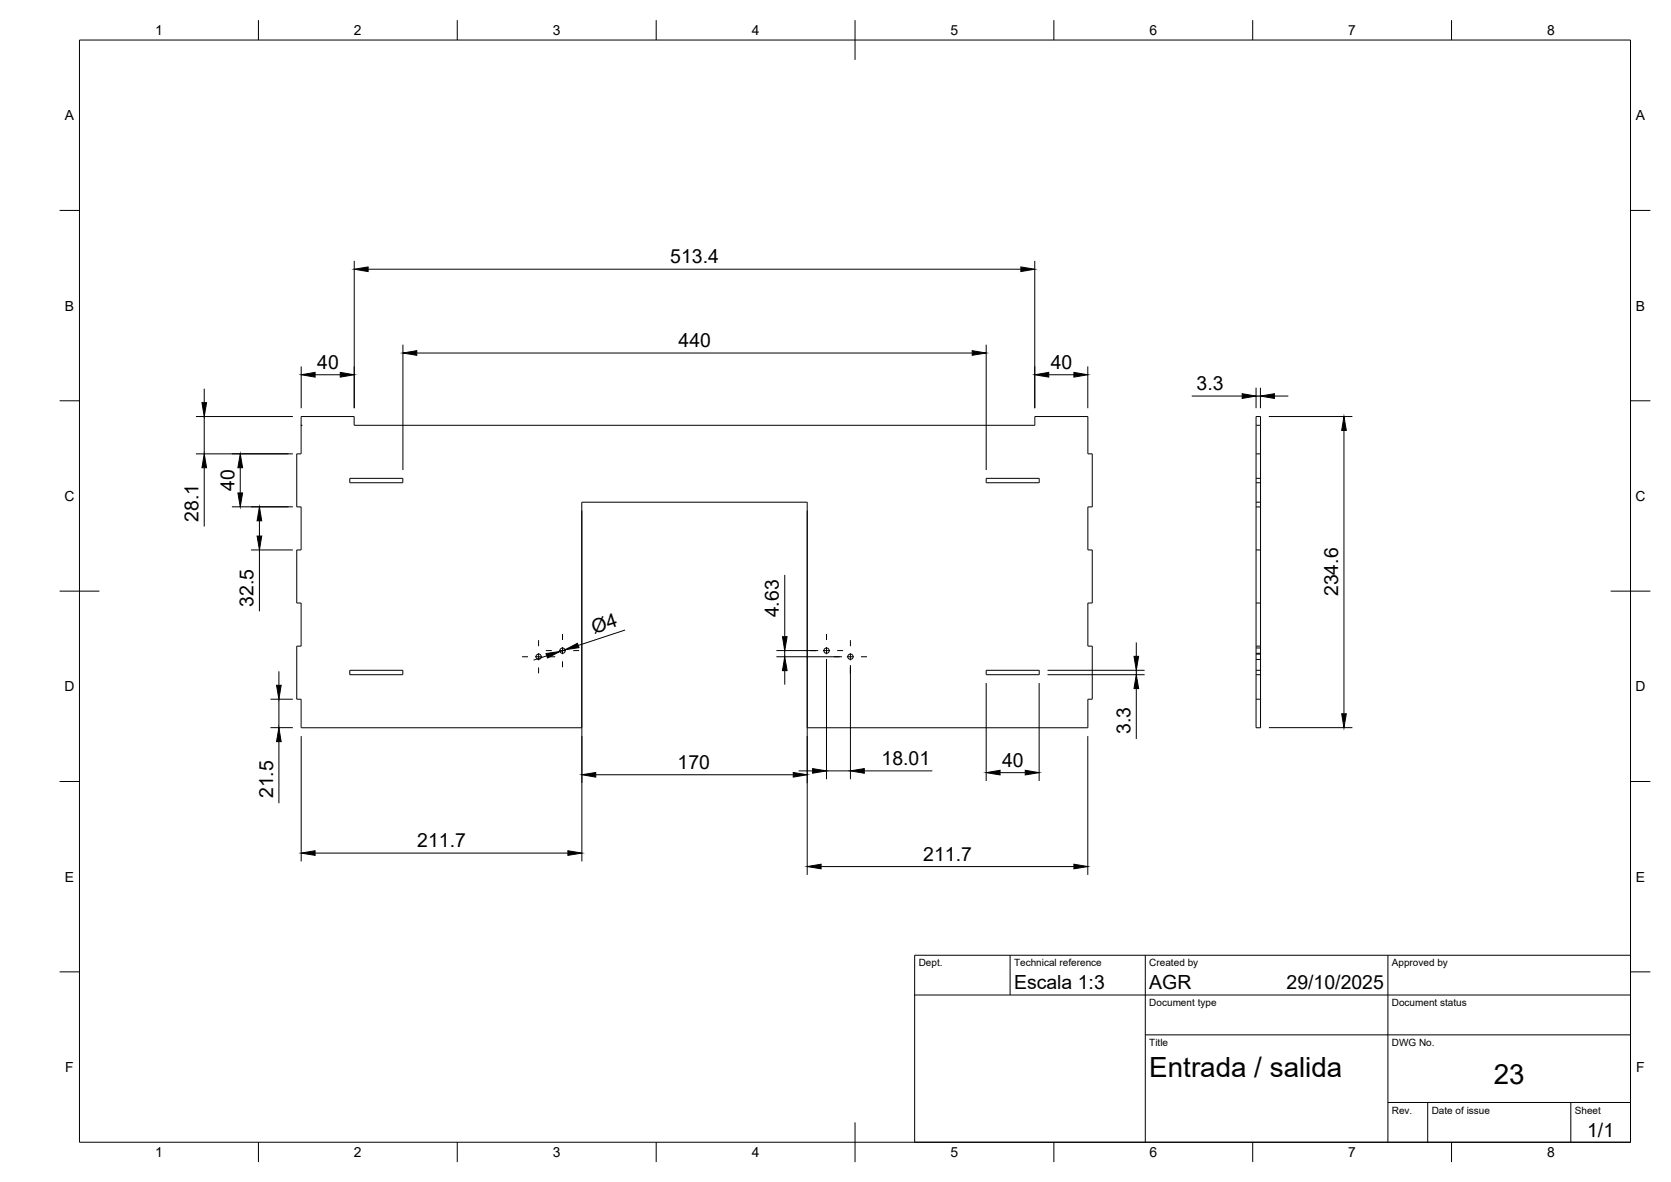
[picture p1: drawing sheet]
<svg xmlns="http://www.w3.org/2000/svg" width="420mm" height="297mm" viewBox="0 0 420 297" stroke-linecap="round" stroke-linejoin="round" font-family="sans-serif">
<!-- layer: Visible -->
<g fill="none" stroke="#000" stroke-width=".25">
<path d="M75.7 106.9h.1M75.7 104.7h13.3v2.2h171.2v-2.2h13.3v9.4h1.1v13.3h-1.1v10.8h1.1v13.3h-1.1v10.9h1.1v13.3h-1.1v7.2h-70.5v-56.7h-56.7v56.7h-70.6v-7.2h-1.1v-13.3h1.1v-10.9h-1.1v-13.3h1.1v-10.8h-1.1v-13.3h1.1zM315.8 114.1h1.1M315.8 104.7h1.1v78.2h-1.1zM315.8 106.9h1.1M87.9 120.2h13.4v1.1h-13.4zM248 120.2h13.3v1.1h-13.3zM315.8 138.2h1.1M315.8 127.4h1.1M315.8 151.5h1.1M87.9 168.5h13.4v1.1h-13.4zM248 168.5h13.3v1.1h-13.3z"/>
<path d="M315.8 162.4h1.1M315.8 175.7h1.1"/>
<circle cx="135.4" cy="165" r=".67"/>
<circle cx="141.4" cy="163.5" r=".67"/>
<circle cx="207.8" cy="163.5" r=".67"/>
<circle cx="213.8" cy="165" r=".67"/>
</g>
<!-- layer: Hidden -->
<path d="M315.8 120.2h1.1M315.8 121.3h1.1M315.8 126.2h1.1M315.8 168.5h1.1M315.8 169.6h1.1M315.8 164.4h1.1M315.8 165.7h1.1M315.8 162.8h1.1M315.8 164.2h1.1" fill="none" stroke="#000" stroke-width=".25"/>
<!-- layer: BORDER -->
<g fill="none" stroke="#000" stroke-width=".25">
<path d="M20 10.1h390v276.9h-390zM65 5.1v5M115 5.1v5M165 5.1v5M215 5.1v10M265 5.1v5M315 5.1v5M365 5.1v5M15 52.9h5M410 52.9h5M15 100.7h5M410 100.7h5"/>
<path d="M15 148.6h10M405 148.6h10M15 196.4h5M410 196.4h5M15 244.2h5M410 244.2h5M65 287v5M115 287v5M165 287v5M215 282.1v9.9M265 287v5M315 287v5"/>
<path d="M365 287v5"/>
</g>
<!-- layer: TITLEBLOCK -->
<path d="M230 240.1h180v46.9h-180zM230 250h180M254 240.1v9.9M288 240.1v46.9M349 240.1v46.9M288 260.1h122M349 277.1h61M359 277.1v9.9M395 277.1v9.9" fill="none" stroke="#000" stroke-width=".25"/>
<!-- layer: Smart Centers -->
<g fill="none" stroke="#000" stroke-width=".25">
<path d="M141.4 159.3v1.5M207.8 159.3v1.5M131.3 165h1.5M134.5 165h1.8M135.4 160.9v1.5M135.4 164.2v1.7M135.4 167.7v1.5M137.3 163.5h1.4M138.1 165h1.5M140.5 163.5h1.8M141.4 162.6v1.8M141.4 166.2v1.5"/>
<path d="M144.1 163.5h1.5M203.6 163.5h1.5M206.9 163.5h1.8M207.8 162.6v1.8M207.8 166.2v1.5M209.7 165h1.4M210.5 163.5h1.5M212.9 165h1.8M213.8 160.9v1.5M213.8 164.2v1.7M213.8 167.7v1.5M216.5 165h1.5"/>
</g>
<!-- layer: FD_Dimensions -->
<g fill="none" stroke="#000" stroke-width=".25">
<path d="M89.1 65.6v37M92.6 67.7h164.1M260.2 65.6v37M51.4 97.7v3.5M75.7 92.1v10.5M79.2 94.2h6.4M101.3 86.6v31.5M104.8 88.7h139.7M248 86.6v31.5M263.7 94.2h6.3M273.5 92.1v10.5M299.7 99.5h12.6"/>
<path d="M315.8 97.4v5.2M315.8 99.5h1.1M316.9 97.4v5.2M320.4 99.5h3.5M49.3 114.1h24.3M49.3 104.7h24.3M51.4 104.7v9.4M51.4 117.5v14.8M60.4 117.5v6.4M319 104.7h21M337.9 108.2v71.2M58.3 127.4h15.3"/>
<path d="M63.1 138.2h10.5M65.2 130.9v3.8M65.2 138.2v15.4M146.3 128.3v88.2M203 128.3v91.6M157.2 158.3l-11.8 3.9M197.3 144.5v15.5M68 175.7h5.6M70.1 168.7v3.5M70.1 175.7v7.2M137.5 164.8l-3.3 1.1M142.1 163.3l-1.3 .4"/>
<path d="M195.2 165h16.5M195.2 163.5h10.5M197.3 163.5v1.5M197.3 168.5v3.5M207.8 165.6v30.2M213.8 167.1v28.7M248 171.6v24.7M261.3 171.6v24.7M263.4 168.5h24.4M263.4 169.6h24.4M285.7 161.4v3.5M285.7 168.5v1.1"/>
<path d="M285.7 173v12.7M68 182.9h5.6M70.1 186.4v15.5M75.7 185v31.5M149.8 194.7h49.7M200.8 193.7h3.5M207.8 193.7h6M217.3 193.7h17.1M251.5 194.2h6.3M273.5 185v34.9M319 182.9h21M79.2 214.4h63.6"/>
<path d="M206.5 217.8h63.5"/>
</g>
<g fill="#000" stroke="#000" stroke-width=".25">
<path d="M89.1 67.7l3.5-.6v1.1zM256.7 67.1l3.5 .6-3.5 .5zM75.7 94.2l3.5-.6v1.2zM85.6 93.6l3.5 .6-3.5 .6zM101.3 88.7l3.5-.6v1.2zM244.5 88.1l3.5 .6-3.5 .6zM260.2 94.2l3.5-.6v1.2zM270 93.6l3.5 .6-3.5 .6zM312.3 98.9l3.5 .6-3.5 .6zM316.9 99.5l3.5-.6v1.2zM50.8 101.2h1.1l-.5 3.5zM51.4 114.1l.5 3.4h-1.1z"/>
<path d="M60.4 114.1l.6 3.4h-1.2zM337.9 104.7l.6 3.5h-1.1zM59.8 123.9h1.2l-.6 3.5zM65.2 127.4l.6 3.5h-1.2zM64.6 134.7h1.2l-.6 3.5zM69.5 172.2h1.2l-.6 3.5zM137.3 164.2l3.5-.5-3.1 1.7zM142.1 163.3l3.1-1.6 .4 1.1zM197.3 165l.6 3.5h-1.2zM196.7 160h1.2l-.6 3.5zM285.1 164.9h1.2l-.6 3.6zM285.7 169.6l.6 3.4h-1.2z"/>
<path d="M337.4 179.4h1.1l-.6 3.5zM70.1 182.9l.6 3.5h-1.2zM146.3 194.7l3.5-.6v1.2zM199.5 194.1l3.5 .6-3.5 .6zM204.3 193.2l3.5 .5-3.5 .6zM213.8 193.7l3.5-.5v1.1zM248 194.2l3.5-.6v1.1zM257.8 193.6l3.5 .6-3.5 .5zM75.7 214.4l3.5-.6v1.2zM142.8 213.8l3.5 .6-3.5 .6zM203 217.8l3.5-.6v1.1zM270 217.2l3.5 .6-3.5 .5z"/>
</g>
<g font-size="7">
<text x="289" y="270.6">Entrada / salida</text>
<text x="375.6" y="272.3">23</text>
</g>
<g font-size="4.9">
<text x="168.5" y="66.2">513.4</text>
<text x="170.6" y="87.3">440</text>
<text x="79.8" y="92.7">40</text>
<text x="264.2" y="92.7">40</text>
<text x="300.9" y="98.1">3.3</text>
<text x="58.9" y="123.3" transform="rotate(-90 58.9 123.3)">40</text>
<text x="49.9" y="131.1" transform="rotate(-90 49.9 131.1)">28.1</text>
<text x="336.5" y="149.8" transform="rotate(-90 336.5 149.8)">234.6</text>
<text x="63.8" y="152.4" transform="rotate(-90 63.8 152.4)">32.5</text>
<text x="195.9" y="155.2" transform="rotate(-90 195.9 155.2)">4.63</text>
<text x="149.4" y="159.3" transform="rotate(-18 149.4 159.3)">Ø4</text>
<text x="284.2" y="184.5" transform="rotate(-90 284.2 184.5)">3.3</text>
<text x="170.4" y="193.2">170</text>
<text x="221.7" y="192.3">18.01</text>
<text x="252" y="192.7">40</text>
<text x="68.7" y="200.6" transform="rotate(-90 68.7 200.6)">21.5</text>
<text x="104.9" y="213">211.7</text>
<text x="232.2" y="216.4">211.7</text>
<text x="255" y="248.5">Escala 1:3</text>
<text x="289" y="248.5">AGR</text>
<text x="323.5" y="248.5">29/10/2025</text>
<text x="399.1" y="285.7">1/1</text>
</g>
<g font-size="3.5">
<text x="39" y="8.8">1</text>
<text x="89" y="8.8">2</text>
<text x="139" y="8.8">3</text>
<text x="189" y="8.8">4</text>
<text x="239" y="8.8">5</text>
<text x="289" y="8.8">6</text>
<text x="339" y="8.8">7</text>
<text x="389" y="8.8">8</text>
<text x="16.3" y="30.2">A</text>
<text x="411.3" y="30.2">A</text>
<text x="16.3" y="78">B</text>
<text x="411.3" y="78">B</text>
<text x="16.2" y="125.9">C</text>
<text x="411.2" y="125.9">C</text>
<text x="16.2" y="173.7">D</text>
<text x="411.2" y="173.7">D</text>
<text x="16.3" y="221.6">E</text>
<text x="411.3" y="221.6">E</text>
<text x="16.4" y="269.4">F</text>
<text x="411.4" y="269.4">F</text>
<text x="39" y="290.8">1</text>
<text x="89" y="290.8">2</text>
<text x="139" y="290.8">3</text>
<text x="189" y="290.8">4</text>
<text x="239" y="290.8">5</text>
<text x="289" y="290.8">6</text>
<text x="339" y="290.8">7</text>
<text x="389" y="290.8">8</text>
</g>
<g font-size="2.5">
<text x="231" y="242.9">Dept.</text>
<text x="255" y="242.9">Technical reference</text>
<text x="289" y="242.9">Created by</text>
<text x="350" y="242.9">Approved by</text>
<text x="289" y="252.8">Document type</text>
<text x="350" y="252.8">Document status</text>
<text x="289" y="262.9">Title</text>
<text x="350" y="262.9">DWG No.</text>
<text x="350" y="279.9">Rev.</text>
<text x="360" y="279.9">Date of issue</text>
<text x="396" y="279.9">Sheet</text>
</g>
</svg>
